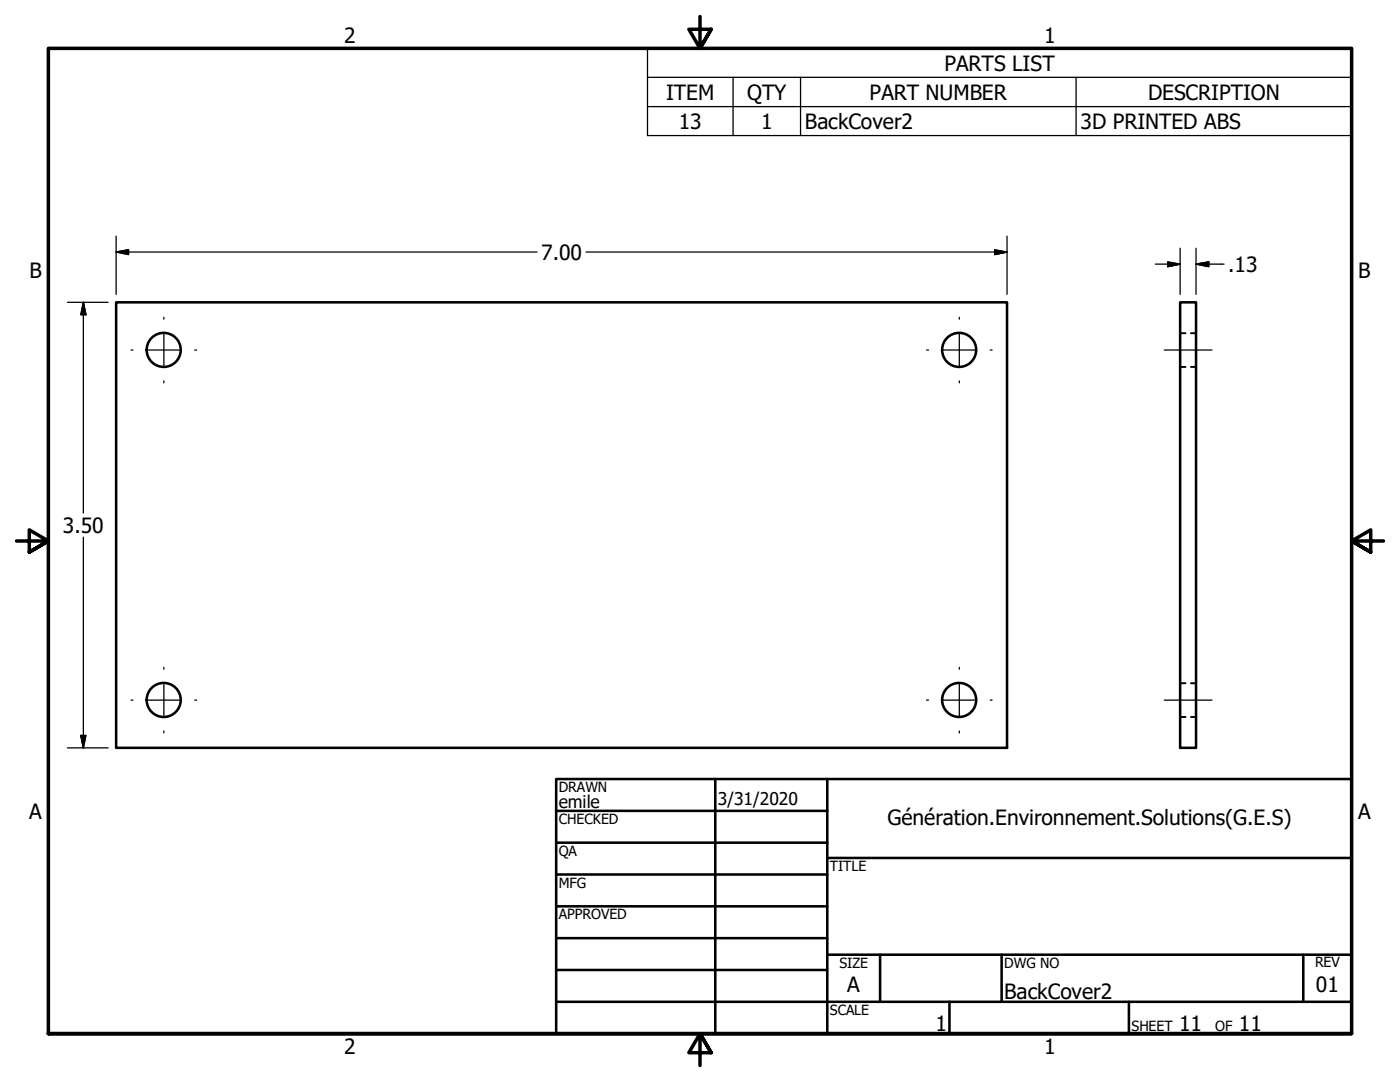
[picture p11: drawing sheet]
<svg xmlns="http://www.w3.org/2000/svg" width="279mm" height="216mm" viewBox="0 0 279 216" stroke-linecap="round" stroke-linejoin="round" font-family="sans-serif">
<!-- layer: Visible (ANSI) -->
<g fill="none" stroke="#000" stroke-width=".51">
<path d="M23.2 60.3h177.8v88.9h-177.8zM235.5 60.3h3.2v88.9h-3.2z"/>
<circle cx="32.7" cy="69.8" r="3.4"/>
<circle cx="191.4" cy="69.8" r="3.4"/>
<circle cx="32.7" cy="139.7" r="3.4"/>
<circle cx="191.4" cy="139.7" r="3.4"/>
</g>
<!-- layer: Hidden (ANSI) -->
<path d="M235.5 73.2h1.1M235.5 66.5h1.1M237.7 73.2h1M237.7 66.5h1M235.5 136.3h1.1M237.7 136.3h1M235.5 143.1h1.1M237.7 143.1h1" fill="none" stroke="#000" stroke-width=".38"/>
<!-- layer: Symbol (ANSI) -->
<path d="M129.2 15.4v-5.7h140.5v5.7M129.2 15.4h140.5v5.9M129.2 15.4v11.7h140.5v-5.8M146.3 15.4v11.7M159.8 15.4v11.7M214.8 15.4v11.7M129.2 21.3h140.5" fill="none" stroke="#000" stroke-width=".25"/>
<!-- layer: Border (ANSI) -->
<path d="M139.7 3.3v6.4l-2.2-3.9h4.4l-2.2 3.9 2.2-3.9M3.3 107.9h6.4l-3.9-2.2v4.5l3.9-2.3-3.9 2.3M276.1 107.9h-6.4l3.9-2.2v4.5l-3.9-2.3 3.9 2.3M9.7 206.2v-196.5h260v196.5h-260h260M141.9 210.1l-2.2-3.9 2.2 3.9h-4.4l2.2-3.9v6.4" fill="none" stroke="#000" stroke-width=".7"/>
<!-- layer: Title (ANSI) -->
<g fill="none" stroke="#000" stroke-width=".51">
<path d="M111 155.4h158.7v50.8h-158.7zM142.7 155.4v50.8M165.1 155.4v50.8M111 161.8h54.1M111 168.1h54.1M111 174.5h54.1M165.1 171.2h104.6M111 180.8h54.1M111 187.2h54.1M111 193.5h54.1M111 199.9h158.7M165.1 190.5h104.6"/>
<path d="M175.6 190.5v9.4M189.5 199.9v6.3M199.9 190.5v9.4M225.3 199.9v6.3M260.1 190.5v9.4"/>
</g>
<!-- layer: Dimension (ANSI) -->
<g fill="none" stroke="#000" stroke-width=".25">
<path d="M23.2 50.3l2.5-.5v1zM23.2 50.3h84M23.2 47.1v11.6M117 50.3h84M198.5 49.8l2.5 .5-2.5 .5zM201 47.1v11.6M230.6 52.7h4.9M233 52.3l2.5 .4-2.5 .5zM235.5 49.5v9.2M238.7 52.7l2.5-.4v.9zM238.7 52.7h5.6M238.7 49.5v9.2"/>
<path d="M13.5 60.3h8.1M16.6 60.3l.5 2.5h-1zM16.6 60.3v42.1M16.6 107.2v42M13.5 149.2h8.1M16.1 146.7h1l-.5 2.5z"/>
</g>
<path d="M23.2 50.3l2.5-.5zM23.2 50.3l2.5-.5v1zM198.5 50.8l2.5-.5zM198.5 49.8l2.5 .5-2.5 .5zM233 53.2l2.5-.5zM233 52.3l2.5 .4-2.5 .5zM238.7 52.7l2.5-.4zM238.7 52.7l2.5-.4v.9zM16.6 60.3l.5 2.5zM16.6 60.3l.5 2.5h-1zM16.1 146.7l.5 2.5zM16.1 146.7h1l-.5 2.5z" fill="#000" stroke="#000" stroke-width=".25"/>
<!-- layer: Center Mark (ANSI) -->
<g fill="none" stroke="#000" stroke-width=".25">
<path d="M26.2 69.8h.3M29.5 69.8h6.4M32.7 63.3v.4M32.7 66.7v6.3M32.7 76v.4M38.9 69.8h.3M184.9 69.8h.4M188.3 69.8h6.3M191.5 63.3v.4M191.5 66.7v6.3M191.5 76v.4M197.6 69.8h.4"/>
<path d="M26.2 139.7h.3M29.5 139.7h6.4M32.7 133.2v.3M32.7 136.5v6.4M38.9 139.7h.3M184.9 139.7h.4M188.3 139.7h6.3M191.5 133.2v.3M191.5 136.5v6.4M197.6 139.7h.4M32.7 145.9v.3M191.5 145.9v.3"/>
</g>
<!-- layer: Centerline (ANSI) -->
<path d="M232.3 69.8h9.6M232.3 139.7h9.6" fill="none" stroke="#000" stroke-width=".25"/>
<g font-size="4.2">
<text x="68.7" y="8.6">2</text>
<text x="208.4" y="8.6">1</text>
<text x="188.5" y="14.1">PARTS LIST</text>
<text x="133" y="19.9">ITEM</text>
<text x="149.1" y="19.9">QTY</text>
<text x="173.5" y="19.9">PART NUMBER</text>
<text x="229.1" y="19.9">DESCRIPTION</text>
<text x="135.4" y="25.7">13</text>
<text x="151.9" y="25.7">1</text>
<text x="160.7" y="25.8">BackCover2</text>
<text x="215.6" y="25.7">3D PRINTED ABS</text>
<text x="108" y="51.8">7.00</text>
<text x="5.9" y="55.5">B</text>
<text x="245.1" y="54.2">.13</text>
<text x="271.1" y="55.5">B</text>
<text x="12.6" y="106.3">3.50</text>
<text x="5.8" y="163.4">A</text>
<text x="177.1" y="164.6">Génération.Environnement.Solutions(G.E.S)</text>
<text x="271" y="163.4">A</text>
<text x="169.1" y="198">A</text>
<text x="262.6" y="198">01</text>
<text x="200.4" y="199.3">BackCover2</text>
<text x="186.7" y="205.7">1</text>
<text x="235.3" y="205.7">11</text>
<text x="247.3" y="205.7">11</text>
<text x="68.7" y="210.3">2</text>
<text x="208.4" y="210.3">1</text>
</g>
<g font-size="3.5">
<text x="111.5" y="161.2">emile</text>
<text x="143.3" y="160.7">3/31/2020</text>
</g>
<g font-size="2.8">
<text x="111.5" y="158">DRAWN</text>
<text x="111.5" y="164.4">CHECKED</text>
<text x="111.5" y="170.8">QA</text>
<text x="165.6" y="173.7">TITLE</text>
<text x="111.5" y="177.1">MFG</text>
<text x="111.5" y="183.5">APPROVED</text>
<text x="167.5" y="193.1">SIZE</text>
<text x="200.4" y="193.1">DWG NO</text>
<text x="262.4" y="193">REV</text>
<text x="165.6" y="202.5">SCALE</text>
<text x="225.8" y="205.7">SHEET</text>
<text x="242.5" y="205.7">OF</text>
</g>
</svg>
